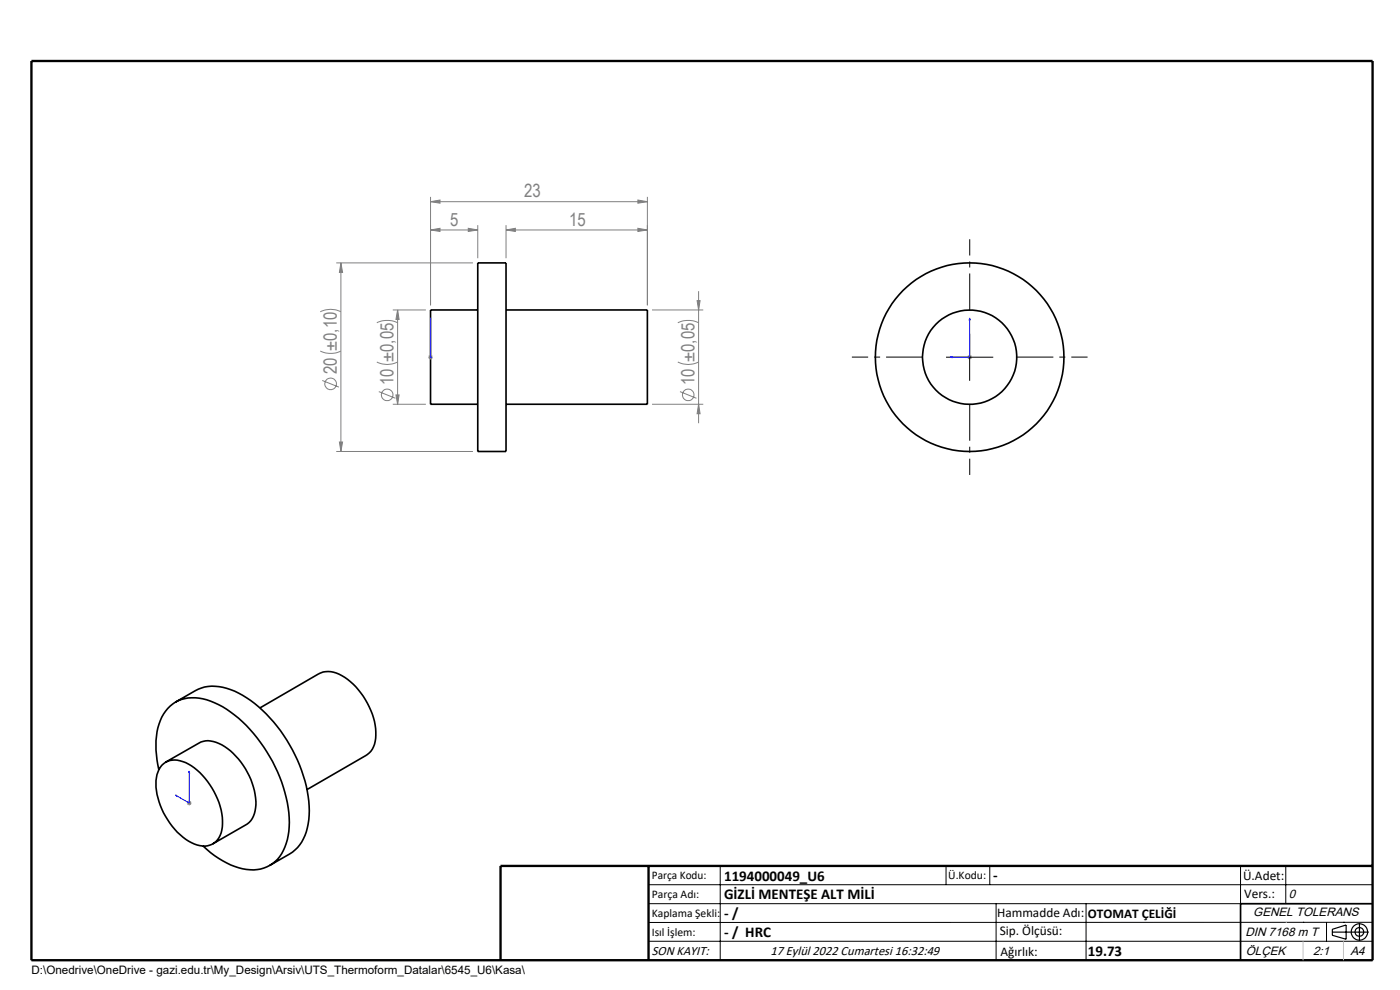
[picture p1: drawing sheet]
<svg xmlns="http://www.w3.org/2000/svg" width="297mm" height="210mm" viewBox="0 0 297 210" stroke-linecap="round" stroke-linejoin="round" font-family="sans-serif">
<g fill="none" stroke="#000" stroke-width=".35">
<path d="M101.4 55.8h6v40h-6zM101.4 65.7h-10.1v20.1h10.1M107.4 65.7h29.9v20.1h-29.9M37.2 148.9l4.3-2.4a9.6 9.6 0 0 1 9.1 .5 30.2 30.2 0 0 1 13.4 16.5 20.2 20.2 0 0 1 .7 13.7l-1.1 2-1.5 1.6-4.9 2.8M55.1 150.2l12.6-7.3a5.3 5.3 0 0 1 5.4 .8 15.5 15.5 0 0 1 6.6 13 4.4 4.4 0 0 1-2 3.5l-12.6 7.3M33.7 163.3a16.8 16.8 0 0 1 .6-11.2 7.3 7.3 0 0 1 8.7-3.9 22.4 22.4 0 0 1 12.2 9.3 29.6 29.6 0 0 1 6.1 17.9 9.6 9.6 0 0 1-4.1 8.2 9.5 9.5 0 0 1-9.1-.6l-2.6-1.5-2.4-2.1M34.3 162.3a4.3 4.3 0 0 1 5.1-.5 15.2 15.2 0 0 1 7.8 13.6 4 4 0 0 1-6 3.6 15.3 15.3 0 0 1-8.1-12 6.2 6.2 0 0 1 1.2-4.7zM35.1 161.7l7.1-4.1a5.3 5.3 0 0 1 5.5 .8 15.3 15.3 0 0 1 6.5 13 4.4 4.4 0 0 1-2 3.5l-7 4.1M291.2 191.7h-28v12"/>
<circle cx="205.7" cy="75.8" r="20"/>
<circle cx="205.7" cy="75.8" r="10"/>
</g>
<g fill="none" stroke="#808080" stroke-width=".21">
<path d="M71.3 55.8h29M72.3 55.8l.4 2h-.7zM72.3 55.8v40M91.3 48.8l2-.4v.7zM91.3 48.8h10.1M91.3 42.8l2-.4v.7zM91.3 41.8v23M91.3 42.8h46M99.3 48.4l2.1 .4-2.1 .3zM101.4 47.8v7M107.4 48.8l1.9-.4v.7zM107.4 47.8v7"/>
<path d="M107.4 48.8h29.9M135.3 48.4l2 .4-2 .3zM135.3 42.4l2 .4-2 .3zM137.3 41.8v23M67.9 74.5a5.1 5.1 0 0 0 4.4 0M67.9 66.1a4.8 4.8 0 0 1 4.4 0M79.9 76.8a4.9 4.9 0 0 0 4.4 0M79.9 68.5a5.2 5.2 0 0 1 4.4 0M83.3 65.7h7M84.3 65.7l.4 2.1h-.7zM84.3 65.7v20.1M90.8 75.8h1"/>
<path d="M91 75.4l.7 .7M91.3 75.3v1M91.7 75.4l-.7 .7M138.3 65.7h10.9M143.8 76.8a4.9 4.9 0 0 0 4.4 0M143.8 68.5a5.2 5.2 0 0 1 4.4 0M147.9 63.8h.6l-.3 1.9zM148.2 61.8v28M205.2 75.8h1M205.4 75.4l.7 .7M205.7 75.3v1M206.1 75.4l-.7 .7"/>
<path d="M68.4 80.7l3.5 1.4M71.3 95.8h29M72 93.8h.7l-.4 2zM80.4 83.1l3.5 1.4M83.3 85.8h7M84 83.8h.7l-.4 2zM138.3 85.8h10.9M144.3 83.1l3.4 1.4M148.2 85.8l.3 2h-.6zM39.7 170.3h.9M39.8 170l.7 .7M40.1 169.9v.9"/>
<path d="M40.5 170l-.7 .7"/>
<circle cx="70.1" cy="81.4" r="1.24"/>
<circle cx="82.1" cy="83.8" r="1.24"/>
<circle cx="146" cy="83.8" r="1.23"/>
</g>
<g fill="none" stroke="#000" stroke-width=".25">
<path d="M282.6 197.7h7.8M282.6 197.1l3-.9v3l-3-.8zM288.4 195.8v3.8M106.2 203.7h185"/>
<circle cx="288.4" cy="197.7" r="1.74"/>
<circle cx="288.4" cy="197.7" r=".93"/>
</g>
<path d="M91.3 75.7v.2zM91.3 67.4v.5v-.5M91.3 75.8h.1M91.3 67.4v8.4M201.5 75.8l.5-.1v.2zM205.7 67.4v8.4h-4.2M205.7 67.4l.1 .5h-.2zM37.2 168.7h.3v.2zM40.1 163.5l.1 .4h-.1zM40.1 163.5v6.8l-2.9-1.6" fill="none" stroke="#00f" stroke-width=".21"/>
<path d="M195.7 75.7h-15M205.7 65.7v-15M215.7 75.7h15M205.7 85.7v15" fill="none" stroke="#000" stroke-width=".21" stroke-dasharray="15.2 1.3 1.3 1.3" stroke-dashoffset="7.5" stroke-linecap="butt"/>
<g fill="none" stroke="#000" stroke-width=".21">
<path d="M200.7 75.8h10M205.7 70.8v10M137.6 187.7h153.6M137.6 191.7h153.6M137.6 199.7h153.6M152.8 183.7v20M200.7 183.7v4M210 183.7v4M211.3 191.7v12M230.4 191.7v12M263.2 183.7v20M272.8 183.7v8"/>
<path d="M276.4 195.6h.1M281.4 195.6v4.1M285 195.6h.1M291.2 195.6l-153.6 .1"/>
</g>
<path d="M6.7 12.9h284.5v190.8h-284.5zM137.6 183.7v20M291.2 183.7h-185v20" fill="none" stroke="#000" stroke-width=".5"/>
<path d="M276.4 199.7v4M285 199.7v4" fill="none" stroke="#c0c0c0" stroke-width=".21"/>
<path d="M272.8 195.6h.1" fill="none" stroke="#c0c0c0" stroke-width=".25"/>
<g fill="#00f">
<path d="M91.3 75.7v.2zM91.3 67.4v.5z"/>
<path d="M201.5 75.8l.5 .1v-.2zM205.7 67.4l-.1 .5h.2zM37.2 168.7l.3 .2v-.2zM40.1 163.5v.4h.1z"/>
</g>
<g fill="#808080">
<path d="M135.3 48.4l2 .4-2 .3zM107.4 48.8l1.9-.4v.7zM99.3 48.4l2.1 .4-2.1 .3zM91.3 48.8l2-.4v.7z"/>
<path d="M91.3 42.8l2-.4v.7zM135.3 42.4l2 .4-2 .3z"/>
<path d="M84.3 65.7l.4 2.1h-.7zM84 83.8h.7l-.4 2zM147.9 63.8h.6l-.3 1.9zM148.2 85.8l.3 2h-.6zM72.3 55.8l.4 2h-.7zM72 93.8h.7l-.4 2z"/>
</g>
<g font-size="3.9" fill="#808080">
<text x="111.2" y="41.9">23</text>
<text x="95.5" y="47.9">5</text>
<text x="120.7" y="47.9">15</text>
<text x="71.5" y="79.4" transform="rotate(-90 71.5 79.4)">20 ±0,10</text>
<text x="83.5" y="81.7" transform="rotate(-90 83.5 81.7)">10 ±0,05</text>
<text x="147.3" y="81.7" transform="rotate(-90 147.3 81.7)">10 ±0,05</text>
</g>
<g font-size="3.2">
<text x="153.6" y="186.8">1194000049_U6</text>
<text x="153.6" y="190.8">GİZLİ MENTEŞE ALT MİLİ</text>
<text x="210.7" y="186.6">-</text>
<text x="153.6" y="194.8">- /</text>
<text x="153.6" y="198.8">- / HRC</text>
<text x="230.8" y="202.8">19.73</text>
</g>
<g font-size="2.8">
<text x="263.7" y="186.7">Ü.Adet:</text>
<text x="263.9" y="190.5">Vers.:</text>
<text x="211.5" y="194.5">Hammadde Adı:</text>
<text x="230.8" y="194.7">OTOMAT ÇELİĞİ</text>
<text x="138.3" y="202.6">SON KAYIT:</text>
<text x="163.5" y="202.6">17 Eylül 2022 Cumartesi 16:32:49</text>
<text x="212.1" y="198.4">Sip. Ölçüsü:</text>
<text x="212.2" y="202.7">Ağırlık:</text>
</g>
<g font-size="2.6">
<text x="273.4" y="190.4">0</text>
<text x="265.9" y="194.4">GENEL TOLERANS</text>
<text x="264.2" y="198.5">DIN 7168 m T</text>
<text x="264.3" y="202.6">ÖLÇEK</text>
<text x="278.5" y="202.6">2:1</text>
<text x="286.5" y="202.6">A4</text>
</g>
<g font-size="2.5">
<text x="138.3" y="186.4">Parça Kodu:</text>
<text x="138.3" y="190.5">Parça Adı:</text>
<text x="201.2" y="186.5">Ü.Kodu:</text>
<text x="138.3" y="194.5">Kaplama Şekli:</text>
<text x="138.3" y="198.6">Isıl İşlem:</text>
<text x="6.7" y="206.7">D:\Onedrive\OneDrive - gazi.edu.tr\My_Design\Arsiv\UTS_Thermoform_Datalar\6545_U6\Kasa\</text>
</g>
</svg>
